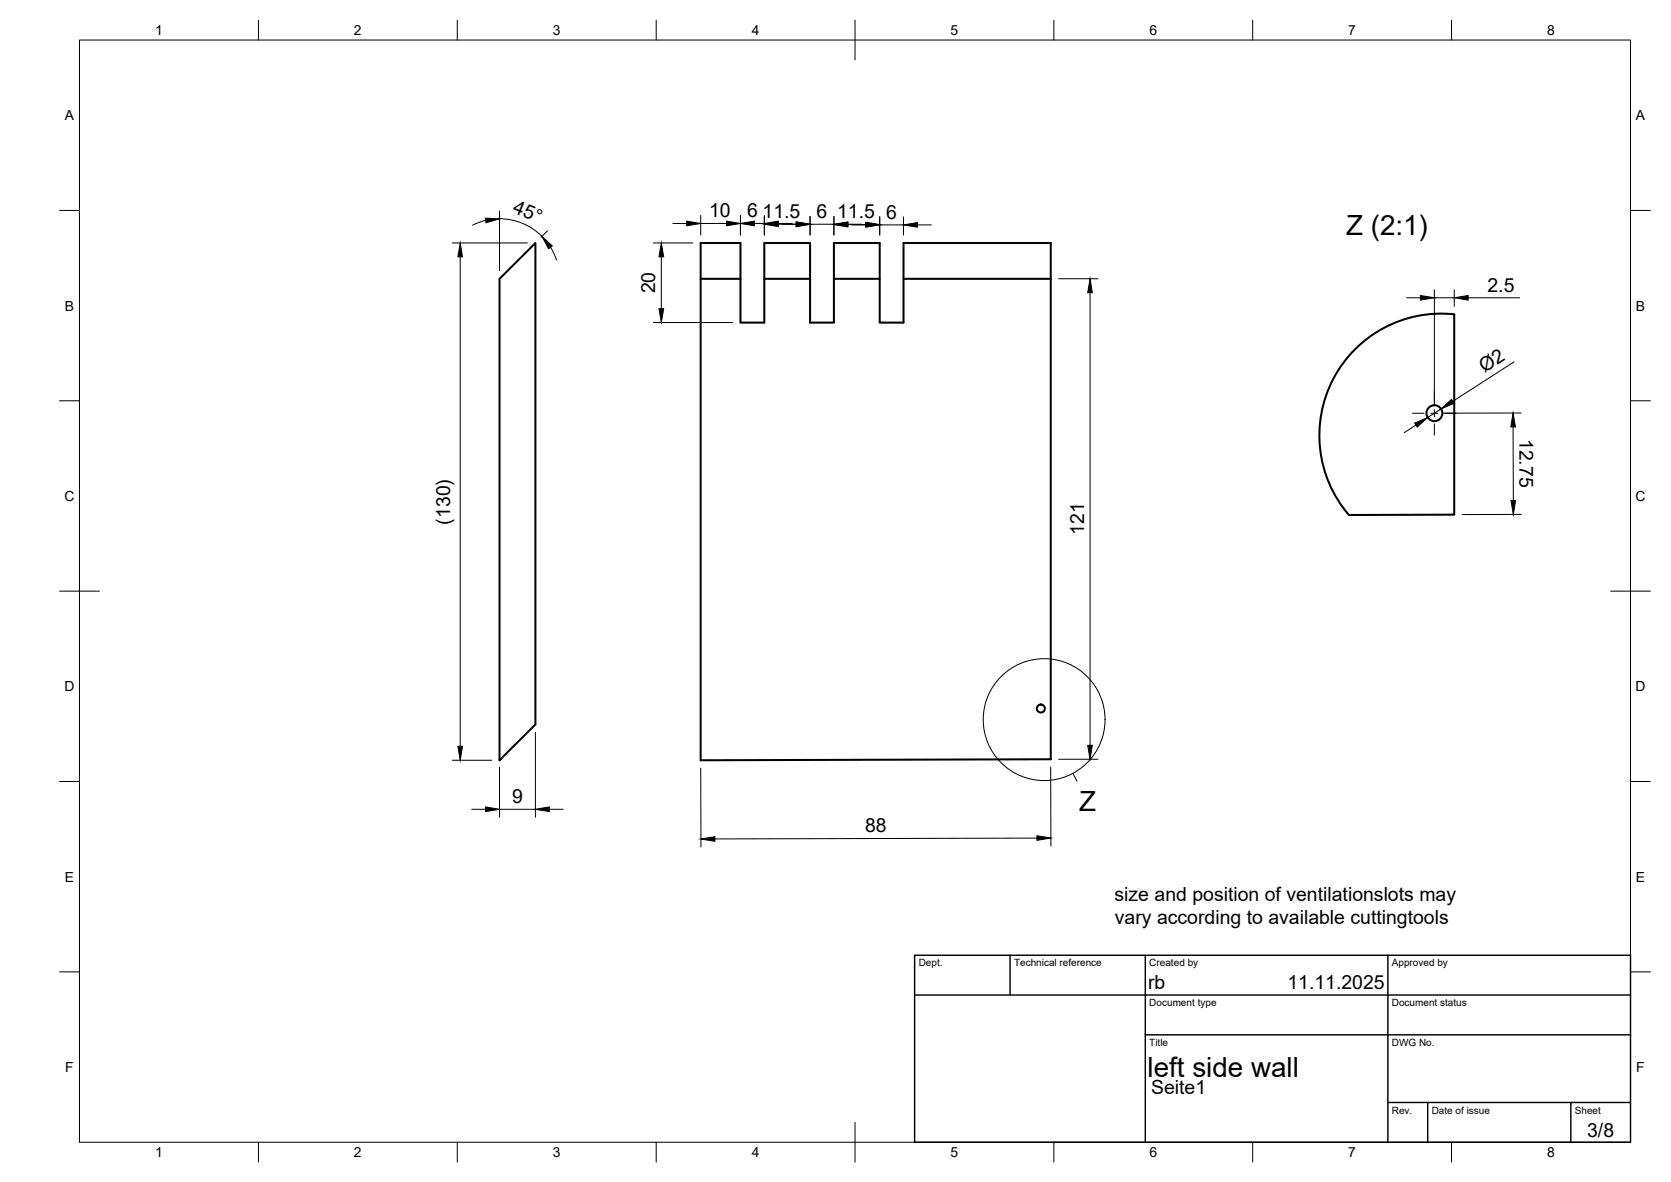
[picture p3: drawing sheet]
<svg xmlns="http://www.w3.org/2000/svg" width="420mm" height="297mm" viewBox="0 0 420 297" stroke-linecap="round" stroke-linejoin="round" font-family="sans-serif">
<!-- layer: Visible -->
<g fill="none" stroke="#000" stroke-width=".51">
<path d="M176.2 70.1v121l88-.3v-129.7h-37v20h-6v-20h-11.5v20h-6v-20h-11.5v9h11.5M186.2 70.1h-10v-9h10v20h6v-11M209.7 70.1h11.5M227.2 70.1h37M341.1 87.4a30.6 30.6 0 0 1 24.6-8.4v50.3l-26.5 .1a30.6 30.6 0 0 1 1.9-42zM125.6 190.8v-120.7l9-9v121l-9 9v-.3h.3"/>
<circle cx="360.7" cy="103.8" r="2"/>
<circle cx="261.7" cy="178.1" r="1.01"/>
</g>
<!-- layer: Border -->
<g fill="none" stroke="#000" stroke-width=".25">
<path d="M20 10.1h390v276.9h-390zM65 5.1v5M115 5.1v5M165 5.1v5M215 5.1v10M265 5.1v5M315 5.1v5M365 5.1v5M15 52.9h5M410 52.9h5M15 100.7h5M410 100.7h5"/>
<path d="M15 148.6h10M405 148.6h10M15 196.4h5M410 196.4h5M15 244.2h5M410 244.2h5M65 287v5M115 287v5M165 287v5M215 282.1v9.9M265 287v5M315 287v5"/>
<path d="M365 287v5"/>
</g>
<!-- layer: TitleBlock -->
<path d="M230 240.1h180v46.9h-180zM230 250h180M254 240.1v9.9M288 240.1v46.9M349 240.1v46.9M288 260.1h122M349 277.1h61M359 277.1v9.9M395 277.1v9.9" fill="none" stroke="#000" stroke-width=".36"/>
<!-- layer: FD_Dimensions -->
<g fill="none" stroke="#000" stroke-width=".25">
<path d="M122.1 55.4l-3.3 1.2M125.6 53v15.1M125.6 55a15.1 15.1 0 0 1 10.7 4.4M137.7 58l-1.7 1.6M169.2 56.2h3.5M176.2 54.2v4.9M176.2 56.2h17M186.2 54.2v4.9M192.2 54.2v4.9M195.7 56.2h3.5M195.7 56.4h4.5M203.7 54.4v4.7"/>
<path d="M203.7 56.4h6M209.7 54.4v4.7M213.2 56.4h3.5M213.2 56.4h4.5M214.2 56.5h3.5M221.2 54.4v4.7M221.2 56.5h6M227.2 54.5v4.6M230.7 56.5h3.5M113.7 61.1h18.9M115.7 64.5v123M138.4 62.1l1.5 3.2"/>
<path d="M164.3 61.1h9.9M166.3 64.5v13.1M266.2 70h9.9M274.1 73.6v113.7M353.7 74.8h3.4M360.7 72.8v29M360.7 74.8h5M365.7 72.8v4.2M369.1 74.8h13M164.3 81.1h19.9M380.7 90.9l-15.4 10M356 106.8l-2.9 1.9"/>
<path d="M362.3 102.8l-3.3 2.1M380.4 107.3l.1 18.5M382.5 103.8h-19.9M382.5 129.3h-14.9M113.7 191.1h9.9M125.6 192.8v12.6M134.6 184.1v21.3M176.2 193l.1 19.8M264.2 192.8v19.8M266.2 190.8h9.9M118.6 203.4h3.5M125.6 203.4h9"/>
<path d="M138.1 203.4h3.5M260.7 210.6l-81 .2"/>
</g>
<g fill="#000" stroke="#000" stroke-width=".25">
<path d="M122.1 54.8l3.5 .2-3.4 1zM172.7 55.6l3.5 .6-3.5 .5zM182.7 55.6l3.5 .6-3.5 .5zM186.2 56.2l3.5-.6v1.1zM192.2 56.2l3.5-.6v1.1zM192.2 56.4l3.5-.6v1.1zM200.2 55.8l3.5 .6-3.5 .5zM209.7 56.4l3.5-.6v1.1zM209.7 56.4l3.5-.6v1.2zM217.7 55.8l3.5 .6-3.5 .6zM217.7 55.9l3.5 .6-3.5 .6zM227.2 56.5l3.5-.6v1.2z"/>
<path d="M115.7 61.1l.6 3.4h-1.2zM136.2 59.4l2.7 2.4-.9 .7zM166.3 61.1l.6 3.4h-1.2zM165.7 77.6h1.2l-.6 3.5zM274.1 70l.6 3.6h-1.2zM357.1 74.3l3.6 .5-3.6 .6zM365.7 74.8l3.4-.5v1.1zM355.7 106.3l3.3-1.4-2.7 2.4zM362.3 102.8l2.7-2.4 .6 1zM380.4 103.8l.6 3.5h-1.1zM379.9 125.8h1.2l-.6 3.5zM115.1 187.5h1.2l-.6 3.6z"/>
<path d="M273.5 187.3h1.2l-.6 3.5zM122.1 202.8l3.5 .6-3.5 .5zM134.6 203.4l3.5-.6v1.1zM176.2 210.8l3.5-.5v1.1zM260.7 210l3.5 .6-3.5 .6z"/>
</g>
<!-- layer: Detail Boundary -->
<g fill="none" stroke="#000" stroke-width=".25">
<path d="M269.8 194.3l1 2"/>
<circle cx="262.5" cy="180.8" r="15.3"/>
</g>
<!-- layer: Smart Centers -->
<path d="M360.7 98.3v2.9M355.2 103.9h2.8M359.7 103.9h1.8M360.7 103v1.7M360.7 106.5v2.9M363.3 103.9h2.8" fill="none" stroke="#000" stroke-width=".25"/>
<g font-size="7">
<text x="338.5" y="59.1">Z (2:1)</text>
<text x="271.4" y="203.8">Z</text>
<text x="288.5" y="270.6">left side wall</text>
</g>
<g font-size="4.9">
<text x="128.7" y="53.3" transform="rotate(23 128.7 53.3)">45°</text>
<text x="178.3" y="54.6">10</text>
<text x="187.9" y="54.6">6</text>
<text x="191.7" y="54.8">11.5</text>
<text x="205.3" y="54.8">6</text>
<text x="210.5" y="54.9">11.5</text>
<text x="222.8" y="55">6</text>
<text x="164.7" y="73.7" transform="rotate(-90 164.7 73.7)">20</text>
<text x="374" y="73.3">2.5</text>
<text x="373.3" y="93.8" transform="rotate(-33 373.3 93.8)">Ø2</text>
<text x="382" y="110.2" transform="rotate(90 382 110.2)">12.75</text>
<text x="113.2" y="131.8" transform="rotate(-90 113.2 131.8)">(130)</text>
<text x="272.6" y="134.3" transform="rotate(-90 272.6 134.3)">121</text>
<text x="128.8" y="201.8">9</text>
<text x="217.5" y="209.2">88</text>
<text x="280.2" y="226.4">size and position of ventilationslots may</text>
<text x="280.3" y="232.2">vary according to available cuttingtools</text>
<text x="288.7" y="248.5">rb</text>
<text x="323.7" y="248.6">11.11.2025</text>
<text x="289.4" y="274.9">Seite1</text>
<text x="399.1" y="285.8">3/8</text>
</g>
<g font-size="3.5">
<text x="39" y="8.8">1</text>
<text x="89" y="8.8">2</text>
<text x="139" y="8.8">3</text>
<text x="189" y="8.8">4</text>
<text x="239" y="8.8">5</text>
<text x="289" y="8.8">6</text>
<text x="339" y="8.8">7</text>
<text x="389" y="8.8">8</text>
<text x="16.3" y="30.2">A</text>
<text x="411.3" y="30.2">A</text>
<text x="16.3" y="78">B</text>
<text x="411.3" y="78">B</text>
<text x="16.2" y="125.9">C</text>
<text x="411.2" y="125.9">C</text>
<text x="16.2" y="173.7">D</text>
<text x="411.2" y="173.7">D</text>
<text x="16.3" y="221.6">E</text>
<text x="411.3" y="221.6">E</text>
<text x="16.4" y="269.4">F</text>
<text x="411.4" y="269.4">F</text>
<text x="39" y="290.8">1</text>
<text x="89" y="290.8">2</text>
<text x="139" y="290.8">3</text>
<text x="189" y="290.8">4</text>
<text x="239" y="290.8">5</text>
<text x="289" y="290.8">6</text>
<text x="339" y="290.8">7</text>
<text x="389" y="290.8">8</text>
</g>
<g font-size="2.5">
<text x="231" y="242.9">Dept.</text>
<text x="255" y="242.9">Technical reference</text>
<text x="289" y="242.9">Created by</text>
<text x="350" y="242.9">Approved by</text>
<text x="289" y="252.8">Document type</text>
<text x="350" y="252.8">Document status</text>
<text x="289" y="262.9">Title</text>
<text x="350" y="262.9">DWG No.</text>
<text x="350" y="279.9">Rev.</text>
<text x="360" y="279.9">Date of issue</text>
<text x="396" y="279.9">Sheet</text>
</g>
</svg>
